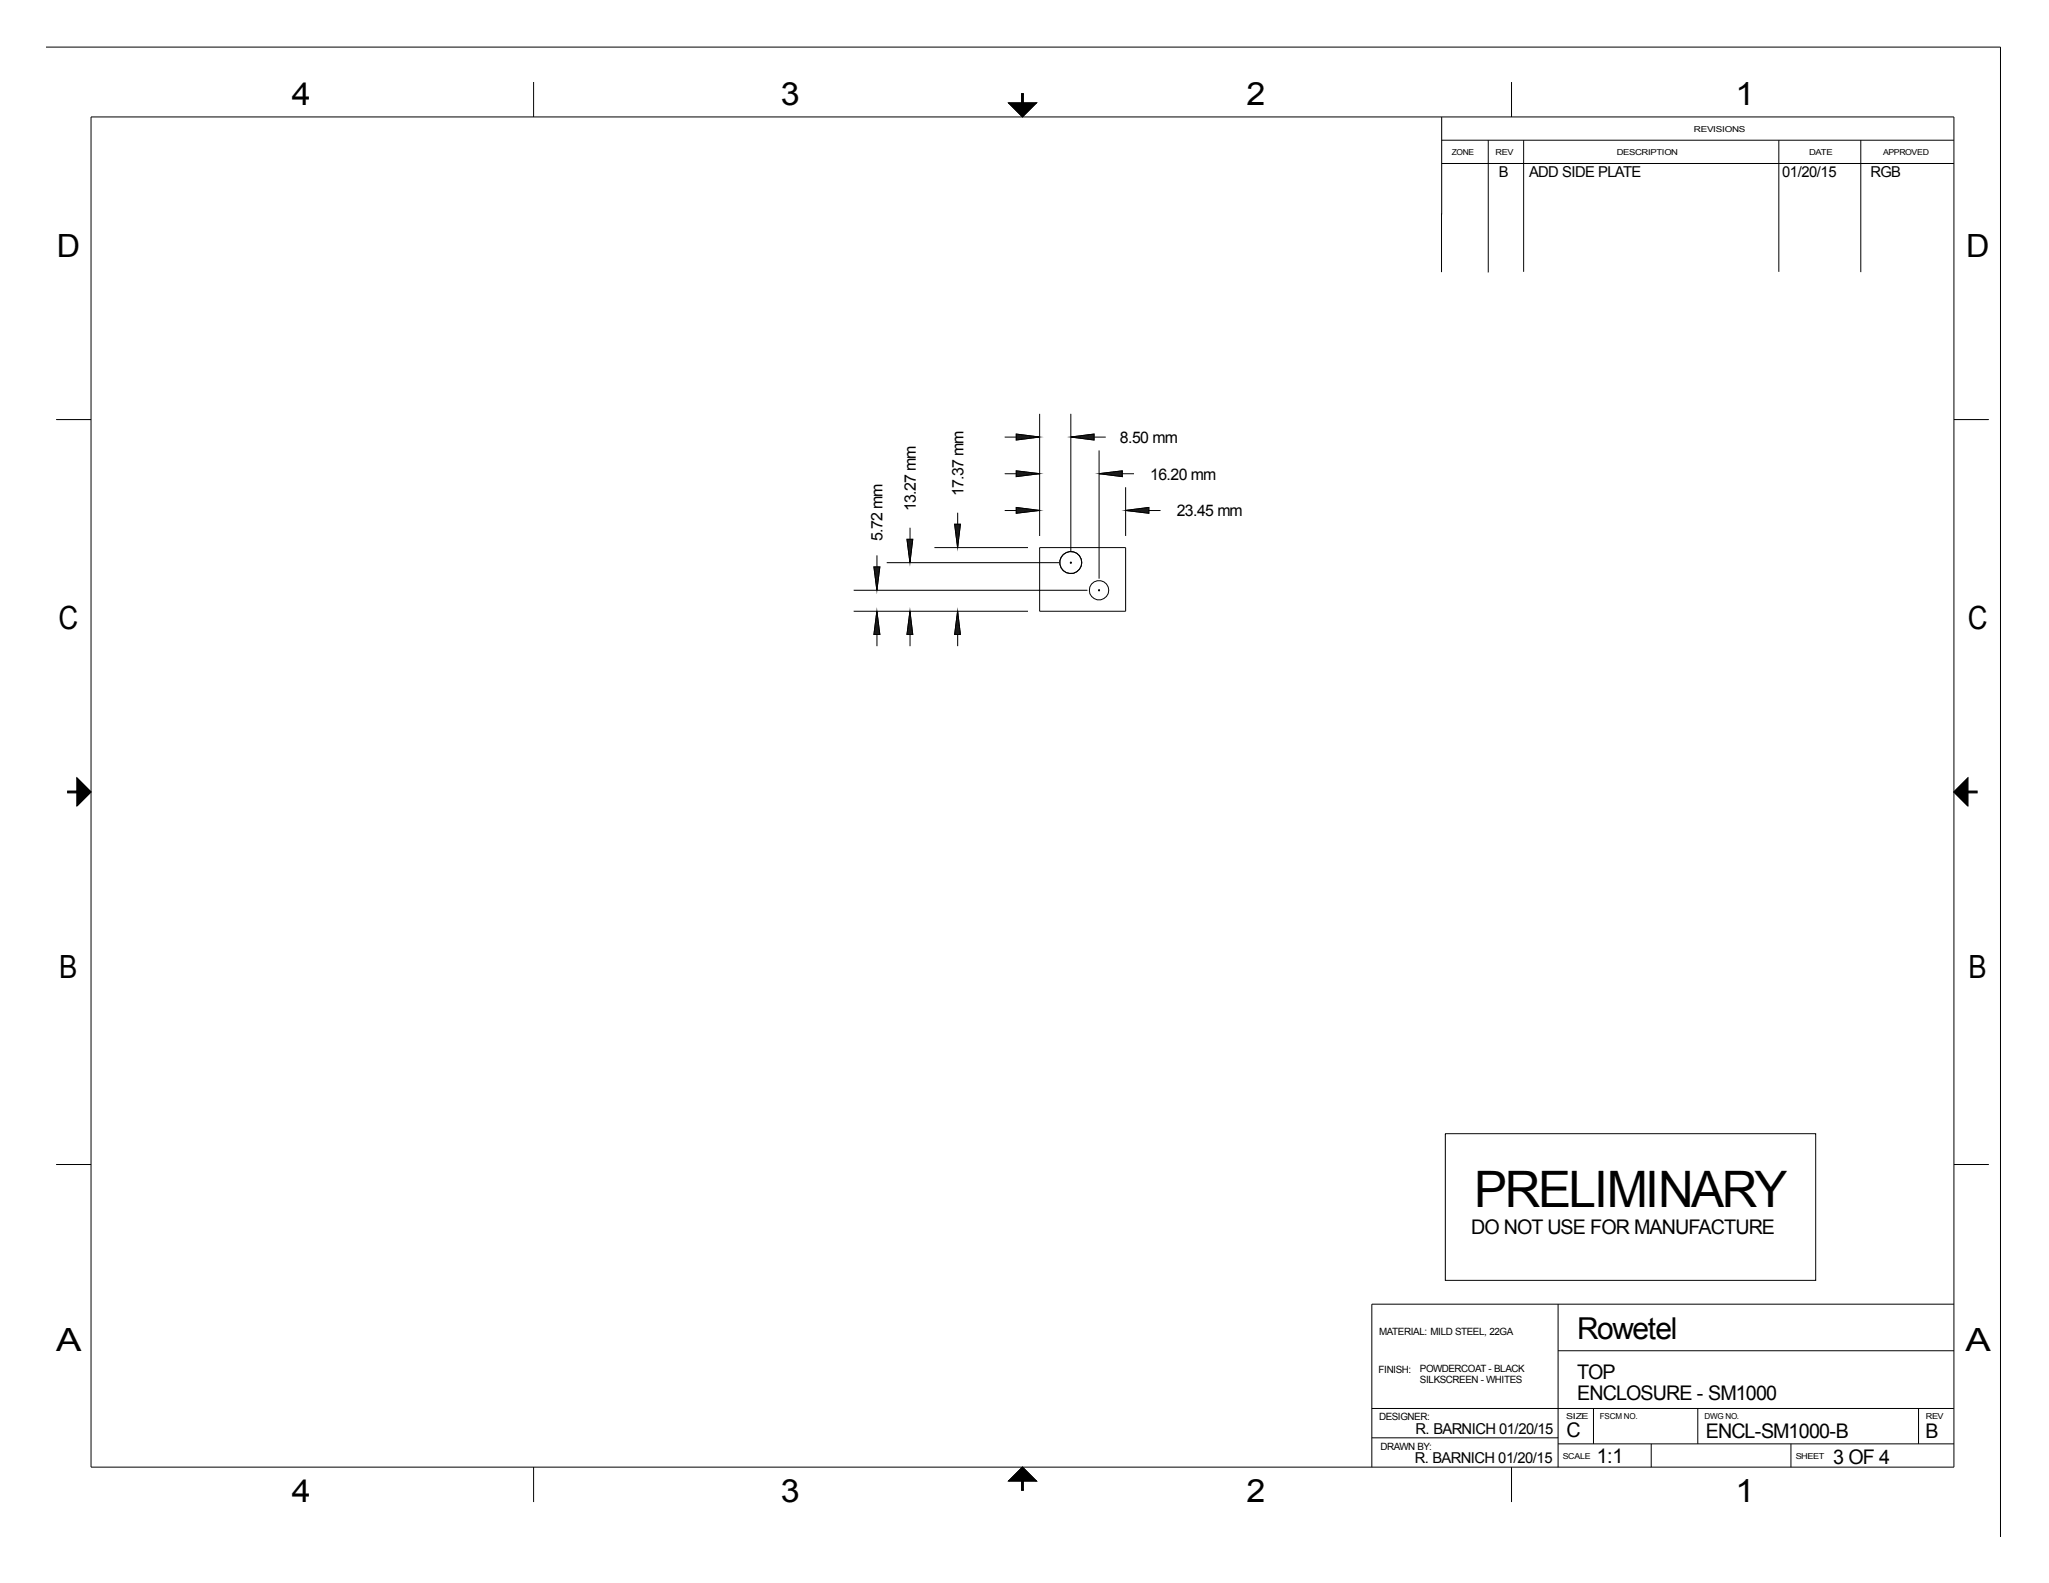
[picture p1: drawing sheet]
<svg xmlns="http://www.w3.org/2000/svg" width="559mm" height="432mm" viewBox="0 0 559 432" stroke-linecap="round" stroke-linejoin="round" font-family="sans-serif">
<g fill="none" stroke="#000" stroke-width=".27">
<path d="M12.6 12.8h533v406.3M24.8 31.9h508.1v368.3h-508.1zM145.5 22.4v9.5M275 28.1h7.7l-3.9 3.8zM393.2 31.9v26.6M393.2 38.2h139.7M405.9 38.2v36.1M412.2 22.4v9.5M415.5 38.2v35.9M485.1 38.2v35.9M507.5 38.2v36M393.1 58.2v16"/>
<path d="M393.2 44.6h139.7M15.3 114.4h9.5M274 119.2h9.5M277.2 118.4l6.3 .8-6.3 .8zM283.5 112.9v33.3M292 119.2l6.4-.8v1.6zM292 112.9v37.4M292 119.2h9.6M532.9 114.4h9.5M261.2 139.8v9.6M274 139.3h9.5M274 129.2h9.5"/>
<path d="M277.2 138.4l6.3 .8-6.3 .8zM277.2 128.4l6.3 .8-6.3 .8zM299.7 129.2l6.4-.8v1.6zM299.7 122.9v34.9M299.7 129.2h9.6M307 139.2l6.3-.8v1.6zM307 132.9v13.3M307 139.3h9.5M238.3 154.6h1.6l-.8 6.4zM239.2 151.5v9.5M241.8 153.5h47.1M247.4 147.1h1.5l-.7 6.4z"/>
<path d="M248.2 144v9.5M254.8 149.4h25.6M260.3 143h1.6l-.7 6.4zM283.5 149.4h23.5v17.3h-23.5zM291.8 153.5h.5M292 153.2v.5M232.8 166.7h47.6M232.8 161h63.8M239.1 166.7l.8 6.4h-1.6zM239.2 166.7v9.6M248.2 166.7l.7 6.4h-1.5zM248.2 166.7v9.6"/>
<path d="M261.2 166.7l.7 6.4h-1.6zM261.2 166.7v9.6M299.5 161h.5M299.7 160.8v.5M21 212.2l3.8 3.8-3.8 3.8zM532.8 216l3.9-3.8v7.6zM15.3 317.6h9.5M394.2 309.2h101v40h-101zM532.9 317.6h9.5M424.9 355.7v44.5M532.9 355.7h-158.8v44.5M424.9 368.4h108"/>
<path d="M374.1 384.2h158.8M374.1 392.2h50.8M424.9 393.8h108M434.6 384.2v9.6M450.3 393.8v6.4M463 384.2v9.6M488.4 393.8v6.4M523.2 384.2v9.6M145.5 400.2v9.5M278.8 400.2l3.9 3.8h-7.7zM412.2 400.2v9.5"/>
<circle cx="292" cy="153.5" r="3"/>
<circle cx="299.7" cy="161" r="2.65"/>
</g>
<g fill="#1b1b1b" stroke="#1b1b1b" stroke-width=".27">
<path d="M277.2 138.4l6.3 .8-6.3 .8z"/>
<path d="M307 139.2l6.3-.8v1.6z"/>
<path d="M277.2 128.4l6.3 .8-6.3 .8z"/>
<path d="M299.7 129.2l6.4-.8v1.6z"/>
<path d="M277.2 118.4l6.3 .8-6.3 .8z"/>
<path d="M292 119.2l6.4-.8v1.6z"/>
<path d="M261.2 166.7l.7 6.4h-1.6z"/>
<path d="M260.3 143h1.6l-.7 6.4z"/>
<path d="M248.2 166.7l.7 6.4h-1.5z"/>
<path d="M247.4 147.1h1.5l-.7 6.4z"/>
<path d="M239.1 166.7l.8 6.4h-1.6z"/>
<path d="M238.3 154.6h1.6l-.8 6.4z"/>
</g>
<g fill="#000" stroke="#000" stroke-width=".27">
<path d="M275 28.1h7.7l-3.9 3.8zM21 212.2l3.8 3.8-3.8 3.8zM536.7 212.2v7.6l-3.9-3.8zM275 404l3.8-3.8 3.9 3.8z"/>
<path d="M278.6 25.5h.5v2.6h-.5z" fill-rule="evenodd"/>
<path d="M18.5 215.8h2.5v.5h-2.5z" fill-rule="evenodd"/>
<path d="M536.7 215.8h2.5v.5h-2.5z" fill-rule="evenodd"/>
<path d="M278.6 404h.5v2.5h-.5z" fill-rule="evenodd"/>
</g>
<text font-size="13.7" x="402" y="329.2">PRELIMINARY</text>
<g font-size="8.7">
<text x="79.6" y="28.7">4</text>
<text x="212.9" y="28.7">3</text>
<text x="339.9" y="28.7">2</text>
<text x="473.3" y="28.7">1</text>
<text x="15.5" y="70">D</text>
<text x="536.2" y="70">D</text>
<text x="16" y="171.6">C</text>
<text x="536.7" y="171.6">C</text>
<text x="16.1" y="266.8">B</text>
<text x="536.9" y="266.8">B</text>
<text x="15.3" y="368.4">A</text>
<text x="536" y="368.4">A</text>
<text x="79.6" y="409.7">4</text>
<text x="212.9" y="409.7">3</text>
<text x="339.9" y="409.7">2</text>
<text x="473.3" y="409.7">1</text>
</g>
<text font-size="8.2" x="430.1" y="365.2">Rowetel</text>
<g font-size="5.5">
<text x="401.2" y="336.7">DO NOT USE FOR MANUFACTURE</text>
<text x="430.1" y="376">TOP</text>
<text x="430.1" y="382">ENCLOSURE - SM1000</text>
<text x="427.2" y="392.1">C</text>
<text x="465.2" y="392.2">ENCL-SM1000-B</text>
<text x="525.1" y="392.2">B</text>
<text x="435.5" y="399">1:1</text>
<text x="499.9" y="399.2">3 OF 4</text>
</g>
<g font-size="4.4">
<text x="305.4" y="120.8">8.50 mm</text>
<text x="313.7" y="130.8">16.20 mm</text>
<text x="320.9" y="140.8">23.45 mm</text>
</g>
<g font-size="4.3">
<text x="262.7" y="135.4" transform="rotate(-90 262.7 135.4)">17.37 mm</text>
<text x="249.7" y="139.5" transform="rotate(-90 249.7 139.5)">13.27 mm</text>
<text x="240.7" y="147.6" transform="rotate(-90 240.7 147.6)">5.72 mm</text>
</g>
<g font-size="4.1">
<text x="408.7" y="48.4">B</text>
<text x="417" y="48.2">ADD SIDE PLATE</text>
<text x="486.1" y="48.3">01/20/15</text>
<text x="510.1" y="48.2">RGB</text>
<text x="386.1" y="391.3">R. BARNICH 01/20/15</text>
<text x="385.8" y="399">R. BARNICH 01/20/15</text>
</g>
<g font-size="2.7">
<text x="376.1" y="364.2">MATERIAL: MILD STEEL, 22GA</text>
<text x="375.9" y="374.4">FINISH:</text>
<text x="387.2" y="374.2">POWDERCOAT - BLACK</text>
<text x="387.2" y="377.2">SILKSCREEN - WHITES</text>
<text x="376.1" y="387.3">DESIGNER:</text>
<text x="376.5" y="395.6">DRAWN BY:</text>
</g>
<g font-size="2.2">
<text x="462" y="36.1">REVISIONS</text>
<text x="395.9" y="42.3">ZONE</text>
<text x="407.9" y="42.3">REV</text>
<text x="440.9" y="42.3">DESCRIPTION</text>
<text x="493.4" y="42.3">DATE</text>
<text x="513.6" y="42.3">APPROVED</text>
<text x="427.2" y="387.1">SIZE</text>
<text x="436.3" y="387.1">FSCM NO.</text>
<text x="464.8" y="387.1">DWG NO.</text>
<text x="525.2" y="387.1">REV</text>
<text x="426.2" y="397.9">SCALE</text>
<text x="489.7" y="397.9">SHEET</text>
</g>
</svg>
